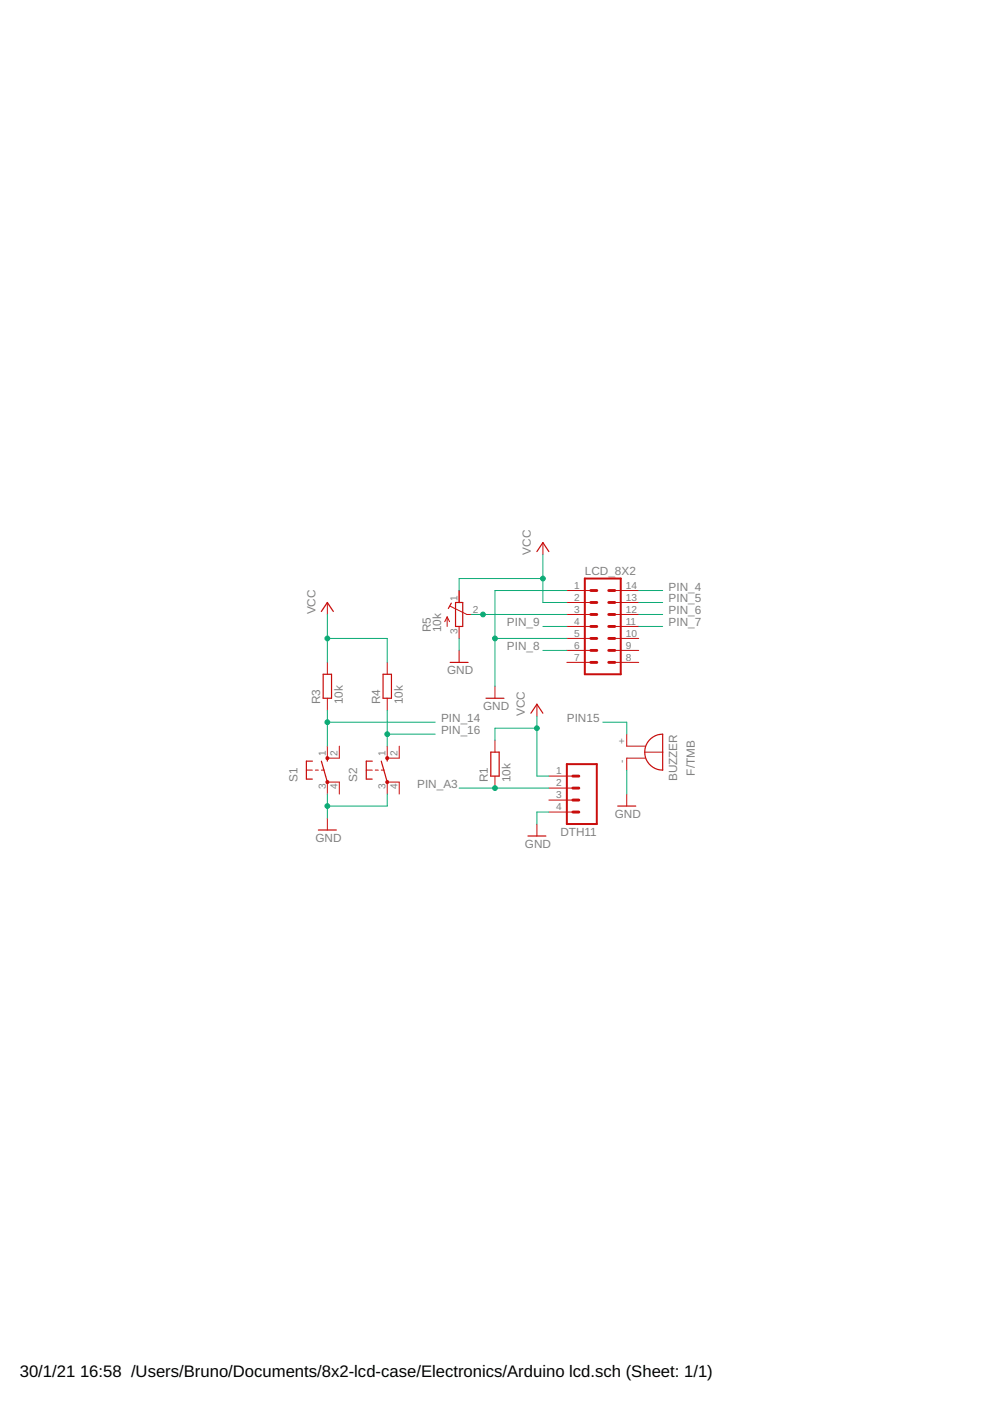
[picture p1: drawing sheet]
<svg xmlns="http://www.w3.org/2000/svg" width="210mm" height="297mm" viewBox="0 0 210 297" stroke-linecap="round" stroke-linejoin="round" font-family="sans-serif">
<path d="M124 122.7h7.6v20.3h-7.6zM120.2 162h6.3v12.7h-6.3z" fill="none" stroke="#c90d0c" stroke-width=".42"/>
<g fill="none" stroke="#c90d0c" stroke-width=".61">
<path d="M125.3 125.2h1.2M125.3 127.7h1.2M125.3 130.3h1.2M125.3 132.8h1.2M125.3 135.4h1.2M125.3 137.9h1.2M129.1 125.2h1.2M129.1 127.7h1.2M129.1 130.3h1.2M129.1 132.8h1.2M129.1 135.4h1.2M129.1 137.9h1.2"/>
<path d="M125.3 140.4h1.2M129.1 140.4h1.2M121.5 169.6h1.2M121.5 167.1h1.2M121.5 164.5h1.2M121.5 172.2h1.2"/>
</g>
<g fill="none" stroke="#c90d0c" stroke-width=".21">
<path d="M115.1 115v2.6M69.4 127.7v2.6M94.8 130.8v2M94.8 130.8l-.5 1M94.8 130.8l.5 1M95.5 128.5l3.5 1.8h3.4M97.3 125.2v2.5M97.3 132.8v2.6M97.3 137.9v2.5M120.2 127.7h5.1M120.2 132.8h5.1M120.2 137.9h5.1"/>
<path d="M120.2 135.4h5.1M120.2 130.3h5.1M120.2 125.2h5.1M130.3 127.7h5.1M130.3 132.8h5.1M130.3 137.9h5.1M130.3 135.4h5.1M130.3 130.3h5.1M130.3 125.2h5.1M69.4 158.2v2.5h2.5v-2.5M69.4 140.4v2.6M69.4 148v2.6"/>
<path d="M82.1 158.2v2.5h2.5v-2.5M82.1 140.4v2.6M82.1 148v2.6M104.9 145.5v2.5M104.9 156.9v2.6M113.8 149.3v2.5M120.2 140.4h5.1M130.3 140.4h5.1M132.9 155.7v2.5h3.9M136.7 159.5h3.8M65 163.3h1.2M66.9 163.3h.6"/>
<path d="M68.1 163.3h.7M69.4 168.4v-2.6h2.5v2.6M69.4 173.4v2.6M77.7 163.3h1.2M79.6 163.3h.6M80.8 163.3h.7M82.1 168.4v-2.6h2.5v2.6M104.9 164.5v2.6M113.8 174.7v2.5M116.4 164.5h5.1M116.4 167.1h5.1M116.4 169.6h5.1"/>
<path d="M116.4 172.2h5.1M132.9 168.4v2.5M136.8 160.7h-3.9v2.6"/>
</g>
<g fill="none" stroke="#c90d0c" stroke-width=".25">
<path d="M113.8 116.9l1.3-1.9 1.3 1.9M68.1 129.6l1.3-1.9 1.3 1.9M95.7 127.9l-.6 1.1M96.6 127.7h1.5v5.1h-1.5zM68.5 143h1.8v5h-1.8zM81.2 143h1.8v5h-1.8zM95.4 140.4h3.9M103 148h3.8M104.1 159.5h1.7v5h-1.7zM112.6 151.2l1.2-1.9 1.3 1.9M137.6 157l.4-.4a3.7 3.7 0 0 1 2.5-.9v7.6a3.8 3.8 0 0 1-3.5-2.2 3.8 3.8 0 0 1 .6-4.1zM66.2 161.4h-1.2v3.8h1.2"/>
<path d="M67.5 176h3.8M68.1 161.4l1.3 4.4M69.4 160.7v.7M78.9 161.4h-1.2v3.8h1.2M80.8 161.4l1.3 4.4M82.1 160.7v.7M111.9 177.2h3.8M131 170.9h3.8"/>
</g>
<g fill="#c90d0c" stroke="#c90d0c" stroke-width=".21">
<circle cx="69.4" cy="165.8" r=".33"/>
<circle cx="69.4" cy="160.7" r=".33"/>
<circle cx="82.1" cy="165.8" r=".33"/>
<circle cx="82.1" cy="160.7" r=".33"/>
</g>
<g fill="none" stroke="#0dab76" stroke-width=".21">
<path d="M115.1 117.6v10.1h5.1M69.4 135.4h12.7v5M69.4 130.3v10.1M97.3 135.4v2.5M99.9 130.3h20.3M104.9 135.4h15.3M115.1 122.7h-17.8v2.5M115.1 132.8h5.1M115.1 137.9h5.1M120.2 125.2h-15.3v20.3M135.4 127.7h5.1M135.4 130.3h5.1"/>
<path d="M135.4 125.2h5.1M135.4 132.8h5.1M69.4 150.6v7.6M69.4 153.1h22.9M82.1 150.6v7.6M82.1 155.7h10.2M113.8 151.8v12.7h2.6M113.8 154.4h-8.9v2.5M127.8 153.1h5.1v2.6M69.4 168.4v5M82.1 168.4v2.5h-12.7M97.3 167.1h19.1"/>
<path d="M116.4 172.2h-2.6v2.5M132.9 163.3v5.1"/>
</g>
<g fill="#0dab76" stroke="#0dab76" stroke-width=".21">
<circle cx="115.1" cy="122.7" r=".51"/>
<circle cx="69.4" cy="135.4" r=".51"/>
<circle cx="113.8" cy="154.4" r=".51"/>
<circle cx="102.4" cy="130.3" r=".51"/>
<circle cx="104.9" cy="135.4" r=".51"/>
<circle cx="69.4" cy="170.9" r=".51"/>
<circle cx="69.4" cy="153.1" r=".51"/>
<circle cx="82.1" cy="155.7" r=".51"/>
<circle cx="104.9" cy="167.1" r=".51"/>
</g>
<g font-size="3.5">
<text x="4.2" y="291.8">30/1/21</text>
<text x="17" y="291.8">16:58 /Users/Bruno/Documents/8x2-lcd-case/Electronics/Arduino lcd.sch (Sheet: 1/1)</text>
</g>
<g font-size="2.5" fill="#808080">
<text x="112.6" y="117.6" transform="rotate(-90 112.6 117.6)">VCC</text>
<text x="124" y="121.9">LCD_8X2</text>
<text x="141.8" y="125.2">PIN_4</text>
<text x="66.9" y="130.3" transform="rotate(-90 66.9 130.3)">VCC</text>
<text x="141.8" y="127.7">PIN_5</text>
<text x="141.8" y="130.3">PIN_6</text>
<text x="91.4" y="134.1" transform="rotate(-90 91.4 134.1)">R5</text>
<text x="93.5" y="134.1" transform="rotate(-90 93.5 134.1)">10k</text>
<text x="107.5" y="132.8">PIN_9</text>
<text x="107.5" y="137.9">PIN_8</text>
<text x="141.8" y="132.8">PIN_7</text>
<text x="94.8" y="143">GND</text>
<text x="67.9" y="149.3" transform="rotate(-90 67.9 149.3)">R3</text>
<text x="72.7" y="149.3" transform="rotate(-90 72.7 149.3)">10k</text>
<text x="80.6" y="149.3" transform="rotate(-90 80.6 149.3)">R4</text>
<text x="85.4" y="149.3" transform="rotate(-90 85.4 149.3)">10k</text>
<text x="93.5" y="153.1">PIN_14</text>
<text x="93.5" y="155.7">PIN_16</text>
<text x="102.4" y="150.6">GND</text>
<text x="111.3" y="151.9" transform="rotate(-90 111.3 151.9)">VCC</text>
<text x="120.2" y="153.1">PIN15</text>
<text x="63.1" y="165.8" transform="rotate(-90 63.1 165.8)">S1</text>
<text x="75.8" y="165.8" transform="rotate(-90 75.8 165.8)">S2</text>
<text x="88.5" y="167.1">PIN_A3</text>
<text x="103.5" y="165.8" transform="rotate(-90 103.5 165.8)">R1</text>
<text x="108.3" y="165.8" transform="rotate(-90 108.3 165.8)">10k</text>
<text x="143.5" y="165.7" transform="rotate(-90 143.5 165.7)">BUZZER</text>
<text x="147.4" y="164.4" transform="rotate(-90 147.4 164.4)">F/TMB</text>
<text x="130.3" y="173.4">GND</text>
<text x="66.9" y="178.5">GND</text>
<text x="111.3" y="179.8">GND</text>
<text x="118.8" y="177.2">DTH11</text>
</g>
<g font-size="2.1" fill="#808080">
<text x="121.7" y="124.8">1</text>
<text x="132.7" y="124.8">14</text>
<text x="97" y="127.4" transform="rotate(-90 97 127.4)">1</text>
<text x="100.2" y="129.9">2</text>
<text x="121.7" y="129.9">3</text>
<text x="121.7" y="127.4">2</text>
<text x="132.7" y="127.4">13</text>
<text x="132.7" y="129.9">12</text>
<text x="97" y="134.4" transform="rotate(-90 97 134.4)">3</text>
<text x="121.7" y="135">5</text>
<text x="121.7" y="137.5">6</text>
<text x="121.7" y="132.5">4</text>
<text x="132.7" y="132.5">11</text>
<text x="132.7" y="137.5">9</text>
<text x="132.7" y="135">10</text>
<text x="121.7" y="140.1">7</text>
<text x="132.7" y="140.1">8</text>
<text x="69.1" y="160.4" transform="rotate(-90 69.1 160.4)">1</text>
<text x="71.6" y="160.4" transform="rotate(-90 71.6 160.4)">2</text>
<text x="81.7" y="160.4" transform="rotate(-90 81.7 160.4)">1</text>
<text x="84.3" y="160.4" transform="rotate(-90 84.3 160.4)">2</text>
<text x="132.5" y="161.8" transform="rotate(-90 132.5 161.8)">-</text>
<text x="132.5" y="157.8" transform="rotate(-90 132.5 157.8)">+</text>
<text x="69.1" y="167.4" transform="rotate(-90 69.1 167.4)">3</text>
<text x="71.6" y="167.4" transform="rotate(-90 71.6 167.4)">4</text>
<text x="81.7" y="167.4" transform="rotate(-90 81.7 167.4)">3</text>
<text x="84.3" y="167.4" transform="rotate(-90 84.3 167.4)">4</text>
<text x="117.9" y="164.2">1</text>
<text x="117.9" y="166.7">2</text>
<text x="117.9" y="169.3">3</text>
<text x="117.9" y="171.8">4</text>
</g>
</svg>
